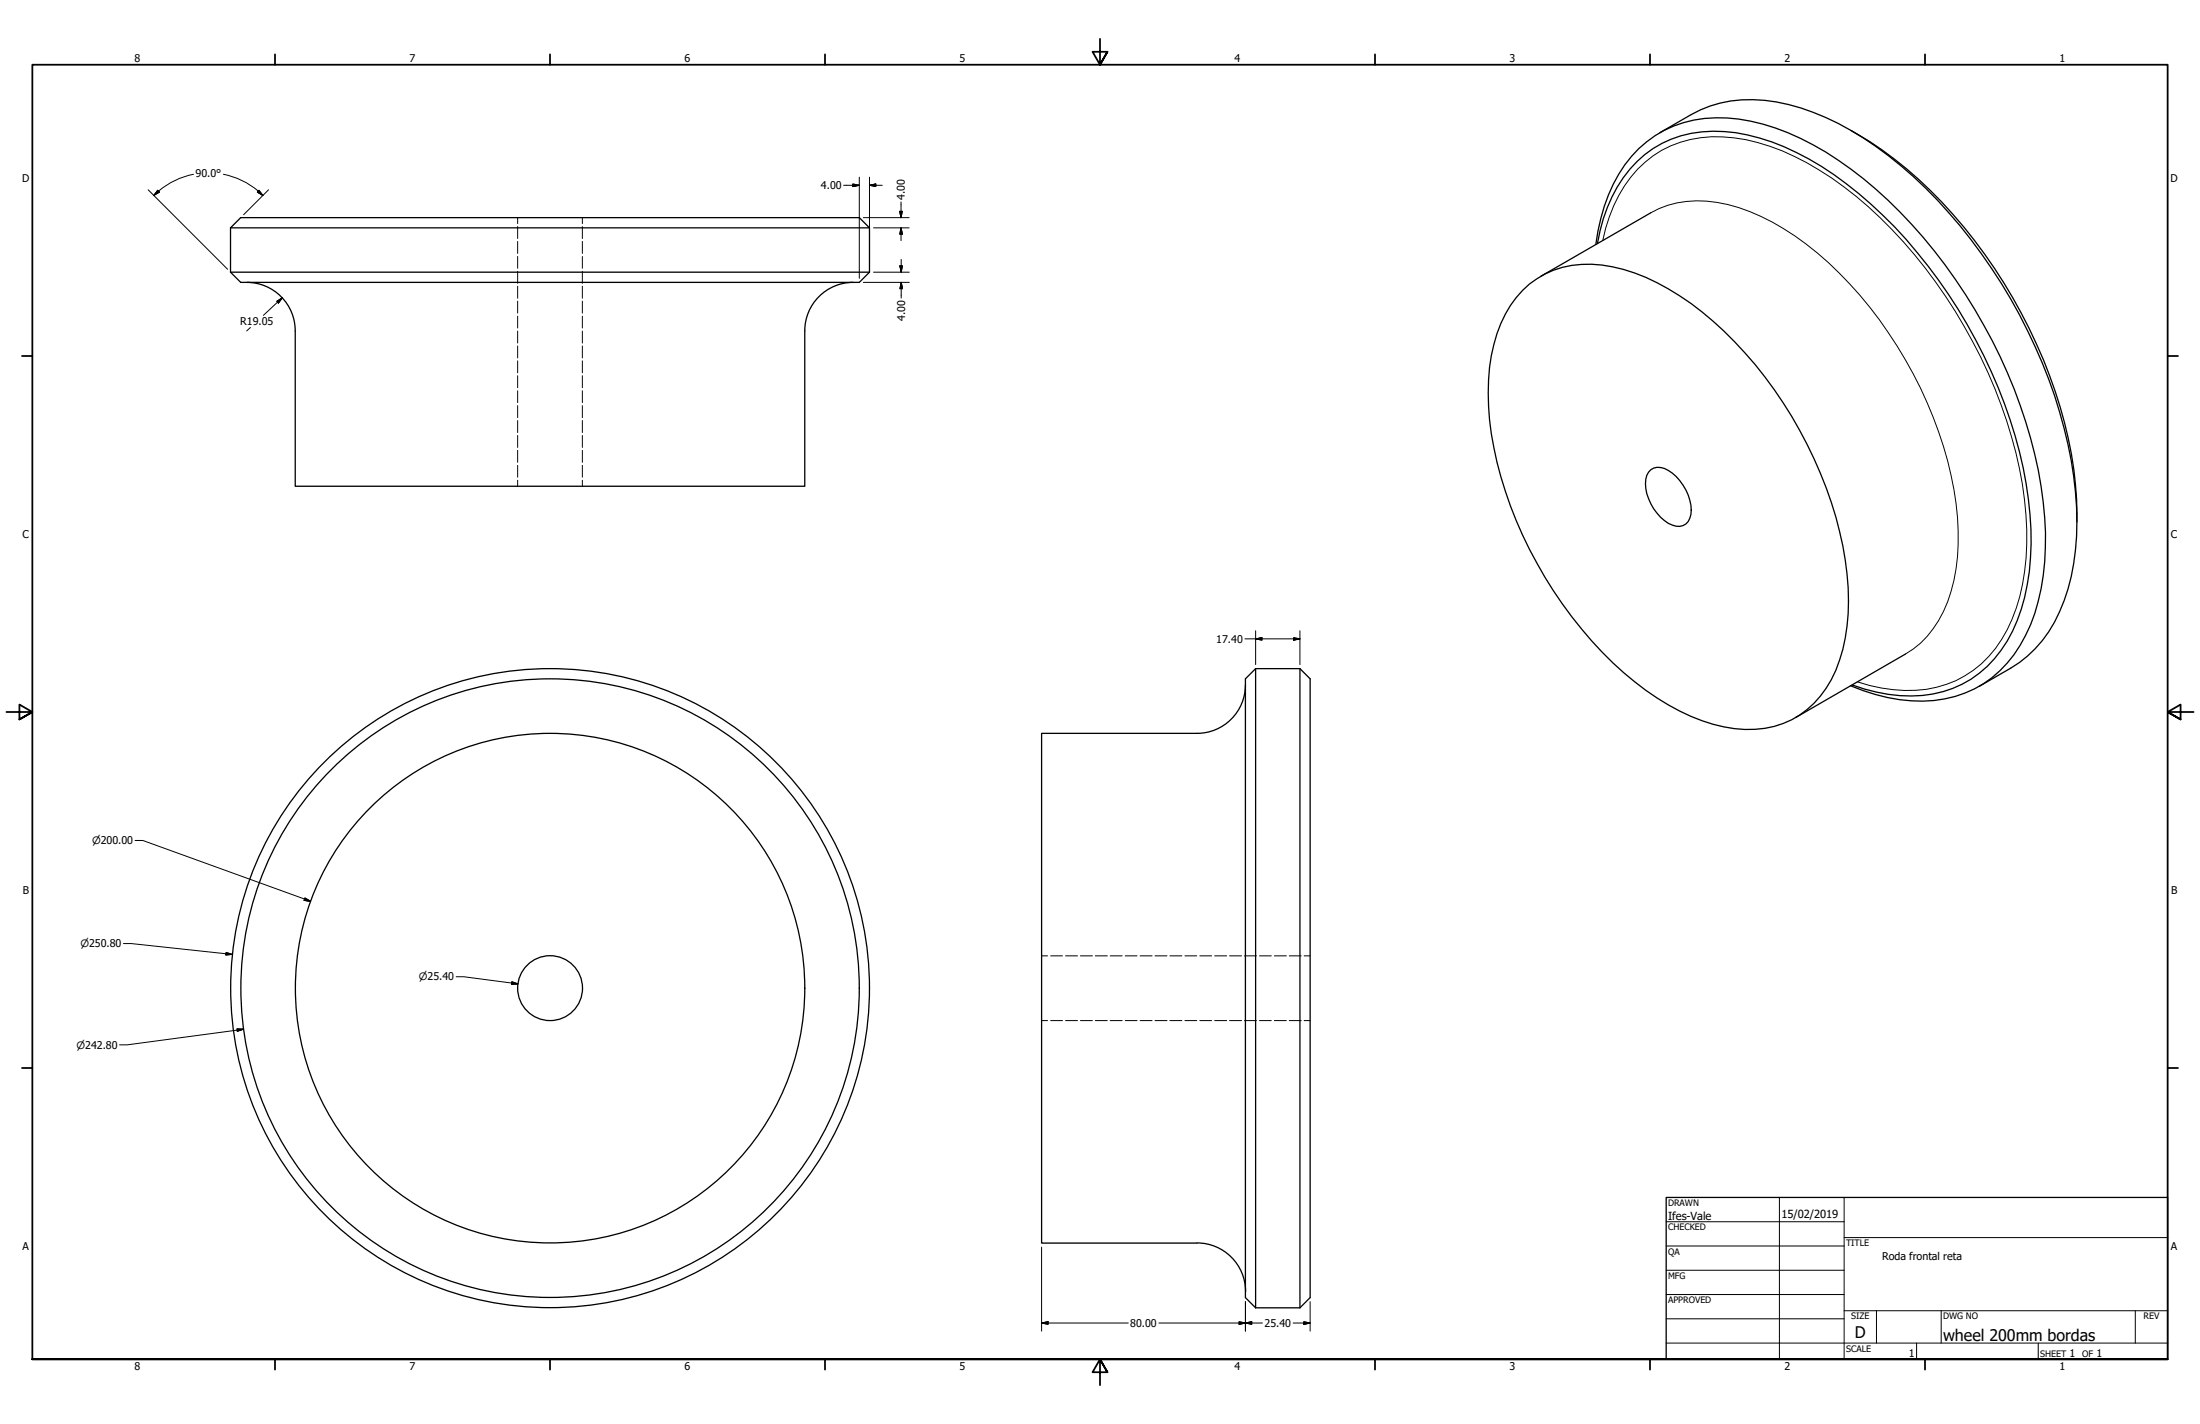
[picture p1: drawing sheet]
<svg xmlns="http://www.w3.org/2000/svg" width="864mm" height="559mm" viewBox="0 0 864 559" stroke-linecap="round" stroke-linejoin="round" font-family="sans-serif">
<!-- layer: Visible (ANSI) -->
<g fill="none" stroke="#000" stroke-width=".51">
<path d="M651.6 52.1l12.3-7.1a48.9 48.9 0 0 1 33.4-5 101.8 101.8 0 0 1 44.1 21.2 202.5 202.5 0 0 1 60.3 81.2 168.1 168.1 0 0 1 13.6 62.4 79.5 79.5 0 0 1-11.1 43.1 46.4 46.4 0 0 1-14.9 14.3l-12.3 7.1M726.6 51.2a163 163 0 0 1 52.5 48.6 194.3 194.3 0 0 1 35 84.4 132.5 132.5 0 0 1 1.2 20.6M90.5 89.4h250.8M90.5 89.4l4-4h242.8l4 4M90.5 89.4v17.4M341.3 89.4v17.4M626.4 95.9a65.4 65.4 0 0 1 14.1-34.6 44.3 44.3 0 0 1 37.4-15 86 86 0 0 1 38.8 13.4 181.6 181.6 0 0 1 58.5 61.8 193.8 193.8 0 0 1 26.9 75.7 99.5 99.5 0 0 1-5 47.9 45.9 45.9 0 0 1-29.6 28.2 59.6 59.6 0 0 1-36.1-2.3l-5-1.9M627.1 95.6a56.7 56.7 0 0 1 18.6-35 44.8 44.8 0 0 1 35.7-8.5 95.4 95.4 0 0 1 43.4 20 193.8 193.8 0 0 1 56.8 73.6 164.6 164.6 0 0 1 15.7 67.7 76.8 76.8 0 0 1-9.4 38.2 43 43 0 0 1-42.1 21.4 71.4 71.4 0 0 1-18.7-4.2M648 83.5l-43.1 24.9M90.5 106.8h250.8M90.5 106.8l4 4h242.8l4-4M96.9 110.8a19 19 0 0 1 19 19.1v60.9h200v-60.9a19 19 0 0 1 19-19.1"/>
<path d="M597.7 114a35.9 35.9 0 0 1 31.1-10 76.9 76.9 0 0 1 35 15.1 162.3 162.3 0 0 1 56.9 83.8 108.5 108.5 0 0 1 3.6 47.5 45.4 45.4 0 0 1-14.9 28 36.4 36.4 0 0 1-28.5 7.5 77 77 0 0 1-34.9-15 158.7 158.7 0 0 1-48.3-61 136.2 136.2 0 0 1-13.5-55.7 62.8 62.8 0 0 1 8.7-34.3zM648 184.3a6.8 6.8 0 0 1 8.5 1.4 19.3 19.3 0 0 1 7.3 16.2 5 5 0 0 1-7.3 4.2 18.7 18.7 0 0 1-10.5-18l.4-1.5zM748 256.7l-43.1 24.9M488.9 268.8a19 19 0 0 1-19.1 19h-60.9v200h60.9M492.9 262.4v250.8M492.9 262.4l-4 4v242.8l4 4M492.9 262.4h17.4M510.3 262.4v250.8M510.3 262.4l4 4v242.8l-4 4M469.9 487.7a19.1 19.1 0 0 1 19 19.1M492.9 513.2h17.4"/>
<circle cx="215.9" cy="387.8" r="125.4"/>
<circle cx="215.9" cy="387.8" r="121.4"/>
<circle cx="215.9" cy="387.8" r="100"/>
<circle cx="215.9" cy="387.8" r="12.7"/>
</g>
<!-- layer: Hidden (ANSI) -->
<g fill="none" stroke="#000" stroke-width=".39">
<path d="M203.2 85.4v2.4M203.2 88.9v4.7M203.2 94.7v4.7M228.6 85.4v2.4M228.6 88.9v4.7M228.6 94.7v4.7M203.2 100.6v4.7M203.2 106.5v4.7M203.2 112.3v4.7M203.2 118.2v4.7M228.6 100.6v4.7M228.6 106.5v4.7"/>
<path d="M228.6 112.3v4.7M228.6 118.2v4.7M203.2 124.1v4.6M203.2 129.9v4.7M203.2 135.8v4.7M228.6 124.1v4.6M228.6 129.9v4.7M228.6 135.8v4.7M203.2 141.6v4.7M203.2 147.4v4.7M203.2 153.4v4.6M203.2 159.2v4.7"/>
<path d="M228.6 141.6v4.7M228.6 147.4v4.7M228.6 153.4v4.6M228.6 159.2v4.7M203.2 165v4.7M203.2 170.9v4.7M203.2 176.7v4.7M228.6 165v4.7M228.6 170.9v4.7M228.6 176.7v4.7M203.2 182.6v4.7M203.2 188.5v2.3"/>
<path d="M228.6 182.6v4.7M228.6 188.5v2.3M408.9 375.1h2.3M412.4 375.1h4.7M418.3 375.1h4.7M424.1 375.1h4.7M430 375.1h4.7M435.8 375.1h4.7M441.7 375.1h4.6M447.5 375.1h4.7M453.4 375.1h4.7M459.2 375.1h4.7"/>
<path d="M465.1 375.1h4.7M471 375.1h4.6M476.8 375.1h4.7M482.7 375.1h4.7M488.5 375.1h4.7M494.4 375.1h4.6M500.3 375.1h4.7M506.1 375.1h4.7M511.9 375.1h2.4M408.9 400.5h2.3M412.4 400.5h4.7M418.3 400.5h4.7"/>
<path d="M424.1 400.5h4.7M430 400.5h4.7M435.8 400.5h4.7M441.7 400.5h4.6M447.5 400.5h4.7M453.4 400.5h4.7M459.2 400.5h4.7M465.1 400.5h4.7M471 400.5h4.6M476.8 400.5h4.7M482.7 400.5h4.7M488.5 400.5h4.7"/>
<path d="M494.4 400.5h4.6M500.3 400.5h4.7M506.1 400.5h4.7M511.9 400.5h2.4"/>
</g>
<!-- layer: Visible Narrow (ANSI) -->
<path d="M629.2 94.4a54.4 54.4 0 0 1 16.6-30.8 43.2 43.2 0 0 1 34.9-9.5 87.5 87.5 0 0 1 38.3 15.8 180.6 180.6 0 0 1 55.3 64.1 176.1 176.1 0 0 1 21 68 89.3 89.3 0 0 1-5.5 41 42.9 42.9 0 0 1-46.7 27.6l-9.2-1.6-4.7-1.4M648 83.5a40.8 40.8 0 0 1 30.2-3.2 89.3 89.3 0 0 1 35.2 19 164.7 164.7 0 0 1 53.6 92.9 89.1 89.1 0 0 1-1.1 39.9 40.7 40.7 0 0 1-17.9 24.6" fill="none" stroke="#000" stroke-width=".39"/>
<!-- layer: Border (ANSI) -->
<g fill="none" stroke="#000" stroke-width=".7">
<path d="M431.8 15.2v10.2l-2.9-5.1h5.8l-2.9 5.1 2.9-5.1M107.9 21.3v4.1M215.9 21.3v4.1M323.8 21.3v4.1M539.8 21.3v4.1M647.7 21.3v4.1M755.6 21.3v4.1M8.6 139.7h4.1M850.9 139.7h4.1M2.5 279.4h10.2l-5.1-2.9v5.8l5.1-2.9-5.1 2.9M861.1 279.4h-10.2l5.1-2.9v5.8l-5.1-2.9 5.1 2.9M8.6 419.1h4.1"/>
<path d="M850.9 419.1h4.1M12.7 533.4v-508h838.2v508h-838.2h838.2M107.9 533.4v4.1M215.9 533.4v4.1M323.8 533.4v4.1M434.7 538.5l-2.9-5.1 2.9 5.1h-5.8l2.9-5.1v10.2M539.8 533.4v4.1M647.7 533.4v4.1M755.6 533.4v4.1"/>
</g>
<!-- layer: Title (ANSI) -->
<g fill="none" stroke="#000" stroke-width=".39">
<path d="M654 479.4h69.9M698.5 469.9v63.5M723.9 469.9v63.5M654 488.9h69.9M654 498.5h69.9M723.9 485.6h127M654 508h69.9M654 517.5h69.9M723.9 514.3h127M736.6 514.3v12.7M762 514.3v12.7M838.2 514.3v12.7"/>
<path d="M654 527h196.9M752.3 527v6.4M800.1 527v6.4"/>
</g>
<path d="M654 469.9h196.9v63.5h-196.9z" fill="none" stroke="#000" stroke-width=".51"/>
<!-- layer: Dimension (ANSI) -->
<g fill="none" stroke="#000" stroke-width=".39">
<path d="M58.2 74.5l31.1 31.2M61.9 74.7l.7 .7-2.2 1.3zM76 68.4a30.3 30.3 0 0 0-15.6 8.3M87.7 68.4a29.9 29.9 0 0 1 15.5 8.3M101.7 74.7l1.5 2-2.2-1.3zM105.4 74.5l-9.8 9.8M331.2 72.7h6.1M334.8 72.2l2.5 .5-2.5 .5zM337.3 69.5v39.7M341.3 72.7l2.5-.5v1zM341.3 72.7h5M341.3 69.5v35.7"/>
<path d="M353.7 79.2v6.2M338.9 85.4h18M342.9 89.4h14M353.2 82.9h1l-.5 2.5zM353.7 89.4l.5 2.5h-1zM353.7 89.4v5M108.6 118.2l2.2-1.4-1.5 2.1zM110.8 116.8l-7.4 7M338.9 110.8h18M342.9 106.8h14M353.3 104.3h1l-.5 2.5zM353.8 110.8l.5 2.5h-1z"/>
<path d="M353.8 101.8v5M353.8 110.8v6.2M98.3 128.5l-1.5 1.4M488.7 250.7h21.6M492.9 250.7l2.5-.4v.9zM492.9 247.5v13.3M507.8 250.3l2.5 .4-2.5 .5zM510.3 247.5v13.3M53 329.8h3.1l65.8 23.9M119.7 352.4l2.2 1.3-2.5-.4zM48.5 370.3h3l39.7 4.2M88.8 373.8l2.4 .7-2.6 .2z"/>
<path d="M179.1 383.3h3l21.2 2.8M200.9 385.3l2.4 .8-2.5 .2zM93 403.7l2.6 .2-2.4 .8zM95.6 403.9l-45.7 6.1h-3M408.9 489.4v33M408.9 519.2l2.5-.5v1zM408.9 519.2h34M454.9 519.2h40.7M486.4 518.7l2.5 .5-2.5 .5zM488.9 519.2l2.5-.5v1zM488.9 510.8v11.6M507.6 519.2h6.7"/>
<path d="M511.8 518.7l2.5 .5-2.5 .5zM514.3 510.8v11.6"/>
</g>
<g fill="#000" stroke="#000" stroke-width=".39">
<path d="M61.9 74.7l-1.5 2zM61.9 74.7l.7 .7-2.2 1.3zM101 75.4l2.2 1.3zM101.7 74.7l1.5 2-2.2-1.3zM334.8 73.2l2.5-.5zM334.8 72.2l2.5 .5-2.5 .5zM341.3 72.7l2.5-.5zM341.3 72.7l2.5-.5v1zM353.2 82.9l.5 2.5zM353.2 82.9h1l-.5 2.5zM353.7 89.4l.5 2.5zM353.7 89.4l.5 2.5h-1z"/>
<path d="M110.8 116.8l-1.5 2.1zM108.6 118.2l2.2-1.4-1.5 2.1zM353.3 104.3l.5 2.5zM353.3 104.3h1l-.5 2.5zM353.8 110.8l.5 2.5zM353.8 110.8l.5 2.5h-1zM492.9 250.7l2.5-.4zM492.9 250.7l2.5-.4v.9zM507.8 251.2l2.5-.5zM507.8 250.3l2.5 .4-2.5 .5zM119.4 353.3l2.5 .4zM119.7 352.4l2.2 1.3-2.5-.4z"/>
<path d="M88.6 374.7l2.6-.2zM88.8 373.8l2.4 .7-2.6 .2zM200.8 386.3l2.5-.2zM200.9 385.3l2.4 .8-2.5 .2zM93.2 404.7l2.4-.8zM93 403.7l2.6 .2-2.4 .8zM408.9 519.2l2.5-.5zM408.9 519.2l2.5-.5v1zM486.4 519.7l2.5-.5zM486.4 518.7l2.5 .5-2.5 .5zM488.9 519.2l2.5-.5zM488.9 519.2l2.5-.5v1z"/>
<path d="M511.8 519.7l2.5-.5zM511.8 518.7l2.5 .5-2.5 .5z"/>
</g>
<g font-size="6.3">
<text x="728.1" y="524.9">D</text>
<text x="762.8" y="526.2">wheel 200mm bordas</text>
</g>
<g font-size="4.4">
<text x="654.8" y="478.6">Ifes-Vale</text>
<text x="699.3" y="478">15/02/2019</text>
</g>
<g font-size="4.2">
<text x="52.8" y="24.4">8</text>
<text x="160.8" y="24.4">7</text>
<text x="268.7" y="24.4">6</text>
<text x="376.7" y="24.4">5</text>
<text x="484.6" y="24.4">4</text>
<text x="592.6" y="24.4">3</text>
<text x="700.5" y="24.4">2</text>
<text x="808.5" y="24.4">1</text>
<text x="8.8" y="71.4">D</text>
<text x="76.8" y="69.3">90.0°</text>
<text x="852" y="71.4">D</text>
<text x="322.3" y="74.2">4.00</text>
<text x="355.2" y="78.5" transform="rotate(-90 355.2 78.5)">4.00</text>
<text x="355.3" y="125.9" transform="rotate(-90 355.3 125.9)">4.00</text>
<text x="94.3" y="127.7">R19.05</text>
<text x="8.9" y="211.1">C</text>
<text x="852.2" y="211.1">C</text>
<text x="477.5" y="252.2">17.40</text>
<text x="9" y="350.8">B</text>
<text x="852.2" y="350.8">B</text>
<text x="8.9" y="490.5">A</text>
<text x="852.2" y="490.5">A</text>
<text x="738.8" y="494.4">Roda frontal reta</text>
<text x="443.7" y="520.7">80.00</text>
<text x="496.4" y="520.7">25.40</text>
<text x="749.3" y="532.6">1</text>
<text x="812.4" y="532.6">1</text>
<text x="823" y="532.6">1</text>
<text x="52.8" y="537.5">8</text>
<text x="160.8" y="537.5">7</text>
<text x="268.7" y="537.5">6</text>
<text x="376.7" y="537.5">5</text>
<text x="484.6" y="537.5">4</text>
<text x="592.6" y="537.5">3</text>
<text x="700.5" y="537.5">2</text>
<text x="808.5" y="537.5">1</text>
</g>
<g font-size="4">
<text x="36.1" y="331.3">⌀200.00</text>
<text x="31.6" y="371.7">⌀250.80</text>
<text x="164.4" y="384.7">⌀25.40</text>
<text x="30" y="411.5">⌀242.80</text>
</g>
<g font-size="3.5">
<text x="654.8" y="473.2">DRAWN</text>
<text x="654.8" y="482.8">CHECKED</text>
<text x="724.7" y="488.9">TITLE</text>
<text x="654.8" y="492.3">QA</text>
<text x="654.8" y="501.8">MFG</text>
<text x="654.8" y="511.4">APPROVED</text>
<text x="726.7" y="517.7">SIZE</text>
<text x="762.8" y="517.7">DWG NO</text>
<text x="841.4" y="517.7">REV</text>
<text x="724.7" y="530.4">SCALE</text>
<text x="800.9" y="532.6">SHEET</text>
<text x="817.4" y="532.6">OF</text>
</g>
</svg>
